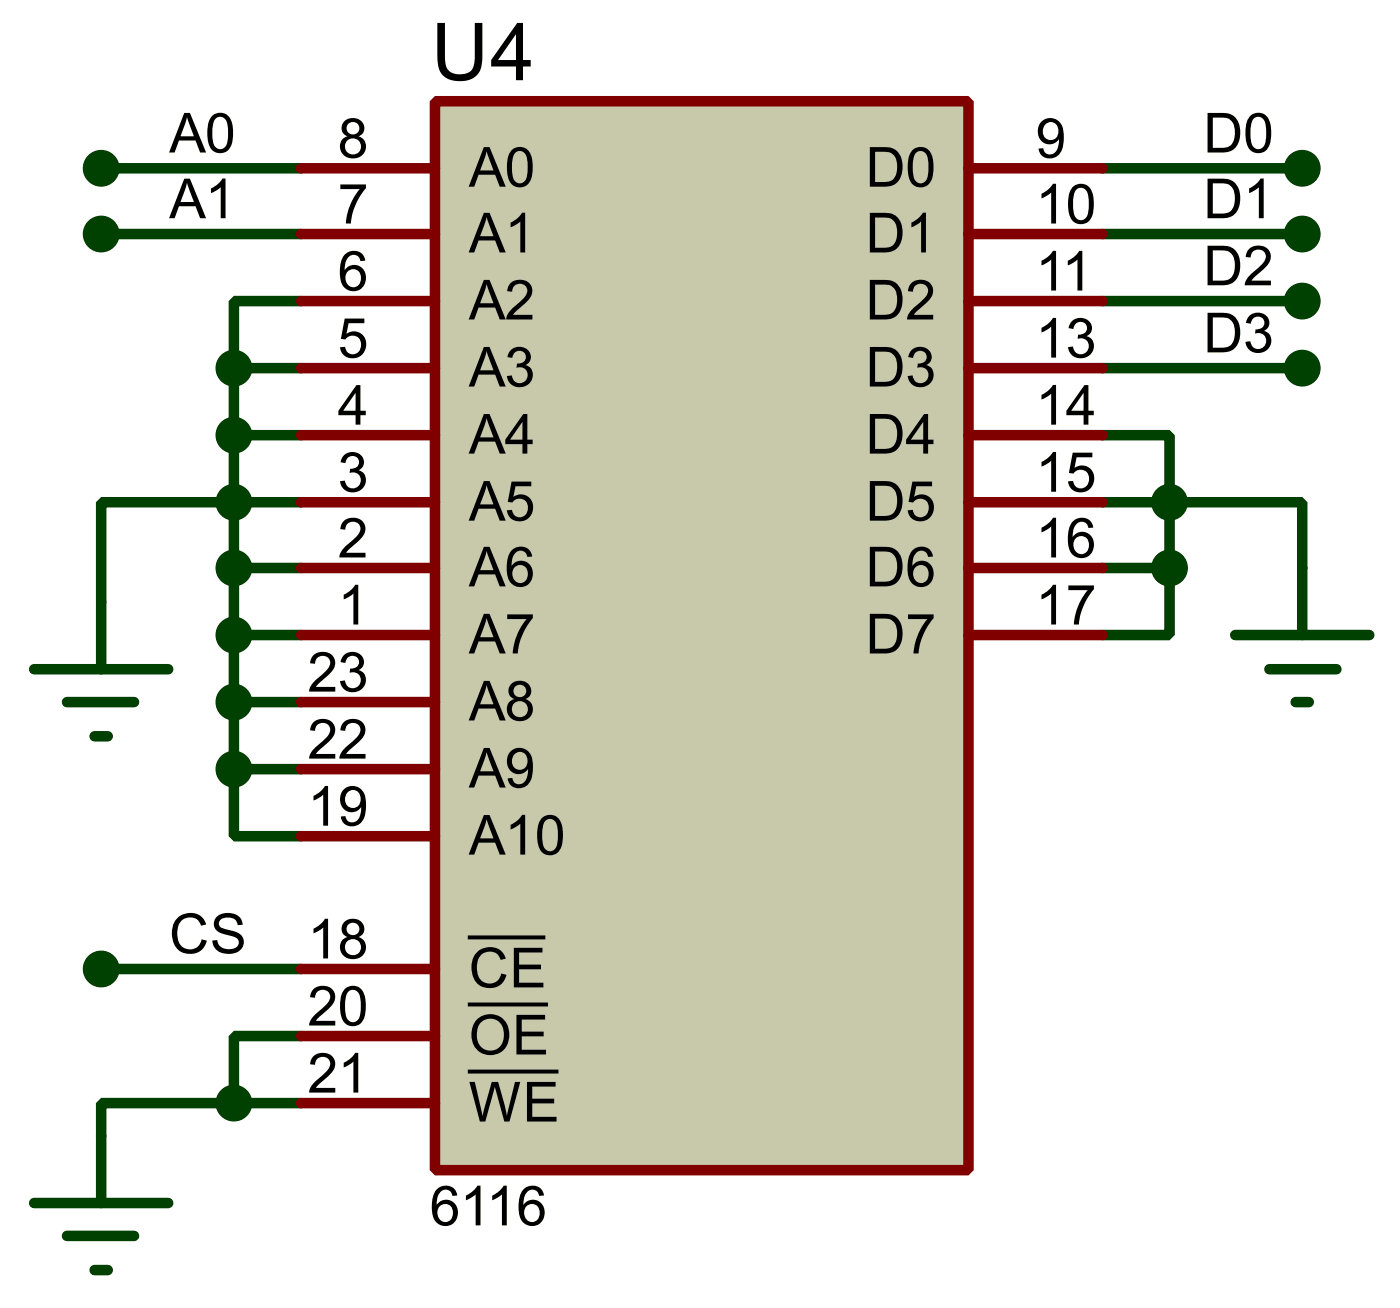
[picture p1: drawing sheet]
<svg xmlns="http://www.w3.org/2000/svg" width="53mm" height="50mm" viewBox="0 0 53 50" stroke-linecap="round" stroke-linejoin="round" font-family="sans-serif">
<g fill="none" stroke="#004000" stroke-width=".4">
<path d="M3.9 6.4h7.6M3.9 8.9h7.6M8.9 14v15.3M8.9 16.6h2.6M8.9 14h2.6M11.5 11.5h-2.6v2.5M11.5 19.1h-7.6v3.8M42 16.6h2.5v2.5M42 19.1h2.5M42 14h7.6M42 6.4h7.6M42 8.9h7.6"/>
<path d="M42 11.5h7.6M44.5 19.1h5.1v2.5M44.5 19.1v2.5M3.9 36.9h7.6M8.9 29.3v2.5h2.6M8.9 29.3h2.6M8.9 26.7h2.6M8.9 24.2h2.6M8.9 21.6h2.6M11.5 39.4h-2.6v2.6M42 21.6h2.5M44.5 21.6v2.6h-2.5"/>
<path d="M8.9 42h-5v1.2M8.9 42h2.6"/>
</g>
<path d="M16.6 3.9h20.3v40.6h-20.3z" fill="#c8c8aa" stroke="#800000" stroke-width=".4"/>
<g fill="none" stroke="#800000" stroke-width=".4">
<path d="M11.5 6.4h5.1M11.5 8.9h5.1M11.5 11.5h5.1M11.5 14h5.1M11.5 16.6h5.1M11.5 19.1h5.1M36.9 6.4h5.1M36.9 8.9h5.1M36.9 11.5h5.1M36.9 14h5.1M36.9 16.6h5.1M36.9 19.1h5.1"/>
<path d="M11.5 21.6h5.1M11.5 24.2h5.1M11.5 26.7h5.1M11.5 29.3h5.1M11.5 31.8h5.1M11.5 36.9h5.1M11.5 39.4h5.1M36.9 21.6h5.1M36.9 24.2h5.1M11.5 42h5.1"/>
</g>
<path d="M17.8 35.7h3M17.8 38.2h3.1M17.8 40.8h3.5" fill="none" stroke="#000" stroke-width=".15"/>
<g fill="#004000" stroke="#004000" stroke-width=".4">
<circle cx="8.9" cy="29.3" r=".5"/>
<circle cx="8.9" cy="26.7" r=".5"/>
<circle cx="8.9" cy="24.2" r=".5"/>
<circle cx="8.9" cy="21.6" r=".5"/>
<circle cx="8.9" cy="19.1" r=".5"/>
<circle cx="8.9" cy="16.6" r=".5"/>
<circle cx="8.9" cy="14" r=".5"/>
<circle cx="3.8" cy="6.4" r=".5"/>
<circle cx="3.8" cy="8.9" r=".5"/>
<circle cx="49.5" cy="6.4" r=".5"/>
<circle cx="49.5" cy="8.9" r=".5"/>
<circle cx="49.5" cy="11.5" r=".5"/>
<circle cx="49.5" cy="14" r=".5"/>
<circle cx="44.5" cy="21.6" r=".5"/>
<circle cx="44.5" cy="19.1" r=".5"/>
<circle cx="8.9" cy="42" r=".5"/>
<circle cx="3.8" cy="36.9" r=".5"/>
</g>
<path d="M1.3 25.5h5.1M2.6 26.7h2.5M3.6 28h.5M3.9 22.9v2.6M47 24.2h5.1M48.3 25.5h2.6M49.3 26.7h.5M49.6 21.6v2.6M1.3 45.8h5.1M2.6 47h2.5M3.6 48.3h.5M3.9 43.2v2.6" fill="none" stroke="#004000" stroke-width=".4"/>
<text font-size="3.4" x="16.4" y="3.1">U4</text>
<g font-size="2.4">
<text x="6.4" y="5.8">A0</text>
<text x="12.9" y="6">8</text>
<text x="39.4" y="6">9</text>
<text x="45.8" y="5.8">D0</text>
<text x="6.4" y="8.3">A1</text>
<text x="12.9" y="8.5">7</text>
<text x="12.9" y="11.1">6</text>
<text x="17.8" y="7.1">A0</text>
<text x="17.8" y="9.6">A1</text>
<text x="32.9" y="7.1">D0</text>
<text x="32.9" y="9.6">D1</text>
<text x="39.4" y="8.5">10</text>
<text x="39.4" y="11.1">11</text>
<text x="45.8" y="8.3">D1</text>
<text x="45.8" y="10.8">D2</text>
<text x="12.9" y="13.6">5</text>
<text x="12.9" y="16.1">4</text>
<text x="17.8" y="12.2">A2</text>
<text x="17.8" y="14.7">A3</text>
<text x="17.8" y="17.3">A4</text>
<text x="32.9" y="12.2">D2</text>
<text x="32.9" y="14.7">D3</text>
<text x="32.9" y="17.3">D4</text>
<text x="39.4" y="13.6">13</text>
<text x="39.4" y="16.1">14</text>
<text x="45.8" y="13.4">D3</text>
<text x="12.9" y="18.7">3</text>
<text x="12.9" y="21.2">2</text>
<text x="12.9" y="23.8">1</text>
<text x="17.8" y="19.8">A5</text>
<text x="17.8" y="22.3">A6</text>
<text x="32.9" y="19.8">D5</text>
<text x="32.9" y="22.3">D6</text>
<text x="39.4" y="18.7">15</text>
<text x="39.4" y="21.2">16</text>
<text x="39.4" y="23.8">17</text>
<text x="11.7" y="26.3">23</text>
<text x="11.7" y="28.9">22</text>
<text x="17.8" y="24.9">A7</text>
<text x="17.8" y="27.4">A8</text>
<text x="17.8" y="30">A9</text>
<text x="32.9" y="24.9">D7</text>
<text x="11.7" y="31.4">19</text>
<text x="17.8" y="32.5">A10</text>
<text x="6.4" y="36.3">CS</text>
<text x="11.7" y="36.5">18</text>
<text x="11.7" y="39">20</text>
<text x="11.7" y="41.6">21</text>
<text x="17.8" y="37.6">CE</text>
<text x="17.8" y="40.1">OE</text>
<text x="16.4" y="46.6">6116</text>
<text x="17.8" y="42.7">WE</text>
</g>
</svg>
